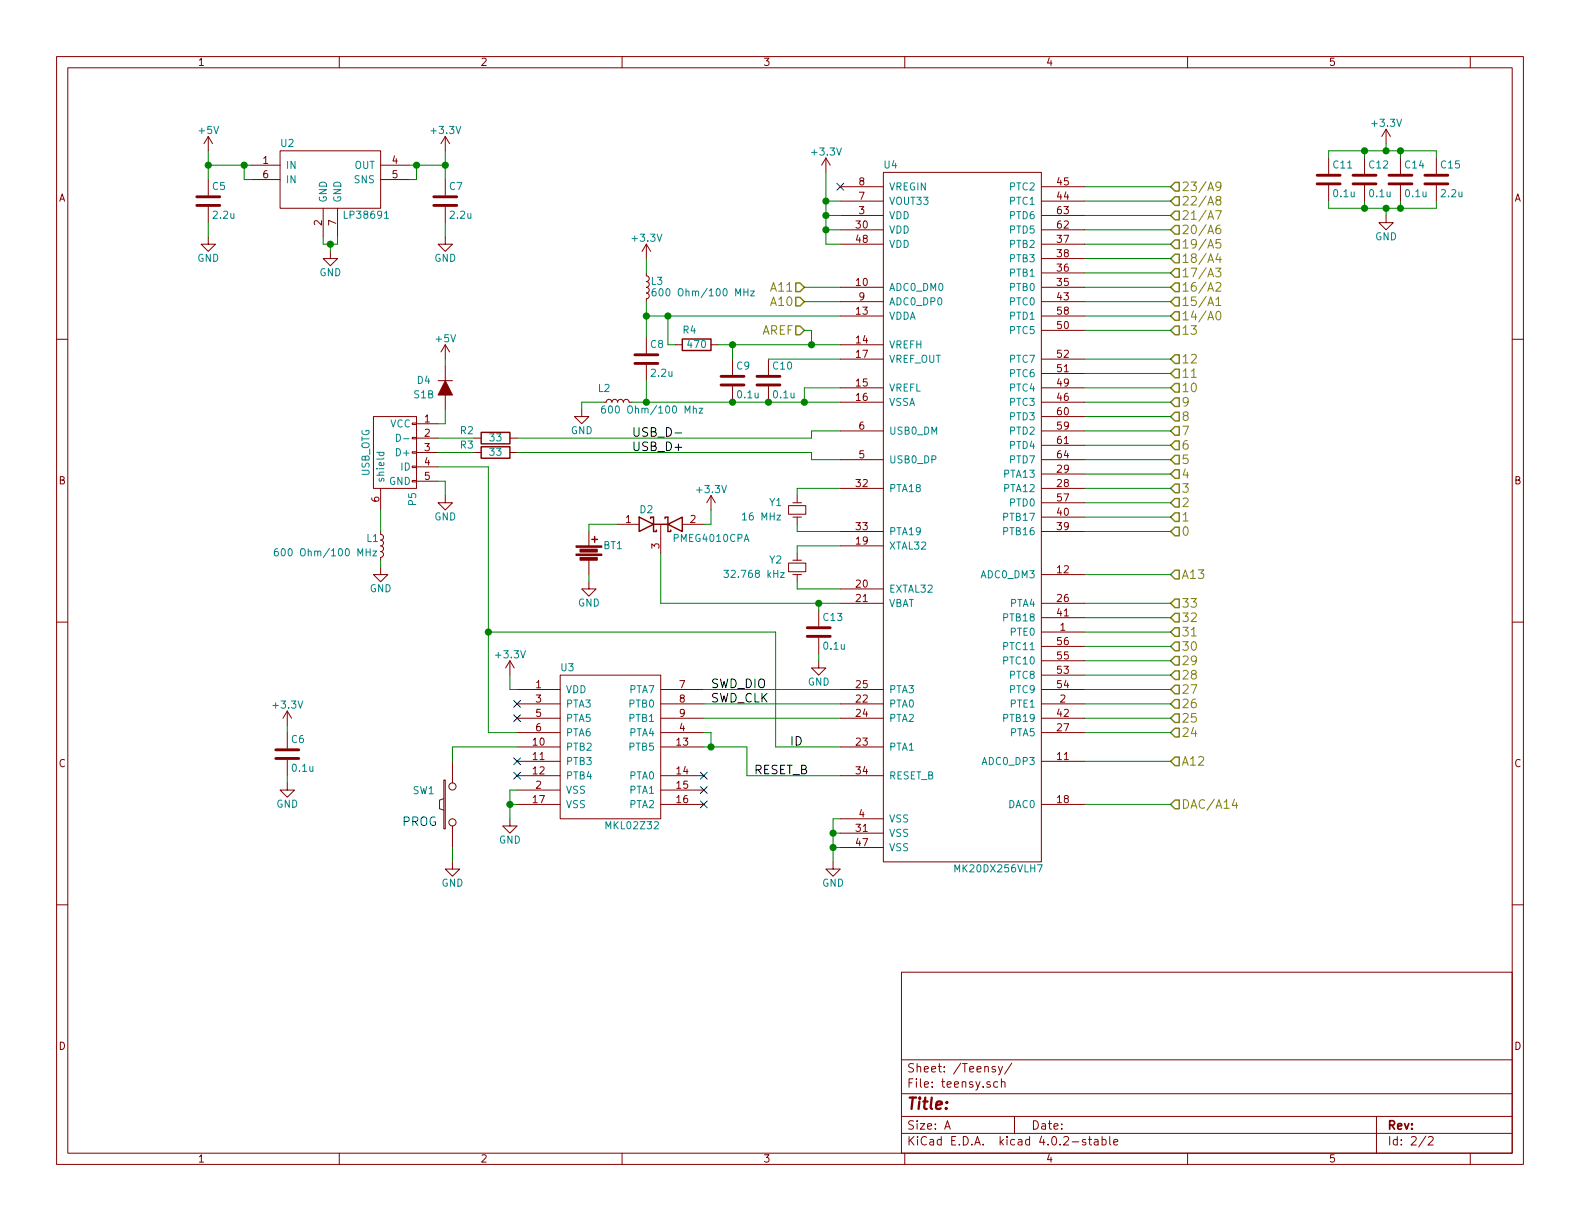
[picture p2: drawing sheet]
EESchema Schematic File Version 2
LIBS:power
LIBS:device
LIBS:transistors
LIBS:conn
LIBS:linear
LIBS:regul
LIBS:74xx
LIBS:cmos4000
LIBS:adc-dac
LIBS:memory
LIBS:xilinx
LIBS:microcontrollers
LIBS:dsp
LIBS:microchip
LIBS:analog_switches
LIBS:motorola
LIBS:texas
LIBS:intel
LIBS:audio
LIBS:interface
LIBS:digital-audio
LIBS:philips
LIBS:display
LIBS:cypress
LIBS:siliconi
LIBS:opto
LIBS:atmel
LIBS:contrib
LIBS:valves
LIBS:TEENSY_3.2
LIBS:OLED_MODULE
LIBS:touch_pad
LIBS:sn74lvc
LIBS:tca9546a
LIBS:beer-gauge-cache
EELAYER 25 0
EELAYER END
$Descr A 11000 8500
encoding utf-8
Sheet 2 2
Title ""
Date ""
Rev ""
Comp ""
Comment1 ""
Comment2 ""
Comment3 ""
Comment4 ""
$EndDescr
$Comp
L MKL02Z32 U3
U 1 1
P 4250 5250
F 0 "U3" H 3950 5850 50  0000 C CNN
F 1 "MKL02Z32" H 4400 4750 50  0000 C CNN
F 2 "Housings_DFN_QFN:QFN-16-1EP_3x3mm_Pitch0.5mm" H 4250 5350 50  0001 C CNN
F 3 "DOCUMENTATION" H 4250 5250 50  0001 C CNN
	1    4250 5250
	1    0    0    -1  
$EndComp
$Comp
L SW_PUSH SW1
U 1 1
P 3150 5600
F 0 "SW1" V 3250 5800 50  0000 C CNN
F 1 "SW_PUSH" H 3150 5520 50  0001 C CNN
F 2 "Buttons_Switches_SMD:SW_SPST_KMR2" H 3150 5600 50  0001 C CNN
F 3 "" H 3150 5600 50  0000 C CNN
	1    3150 5600
	0    -1   -1   0   
$EndComp
$Comp
L GND #PWR042
U 1 1
P 3550 5700
F 0 "#PWR042" H 3550 5450 50  0001 C CNN
F 1 "GND" H 3550 5550 50  0000 C CNN
F 2 "" H 3550 5700 50  0000 C CNN
F 3 "" H 3550 5700 50  0000 C CNN
	1    3550 5700
	1    0    0    -1  
$EndComp
$Comp
L +3.3V #PWR043
U 1 1
P 3550 4700
F 0 "#PWR043" H 3550 4550 50  0001 C CNN
F 1 "+3.3V" H 3550 4840 50  0000 C CNN
F 2 "" H 3550 4700 50  0000 C CNN
F 3 "" H 3550 4700 50  0000 C CNN
	1    3550 4700
	1    0    0    -1  
$EndComp
$Comp
L GND #PWR044
U 1 1
P 5800 6000
F 0 "#PWR044" H 5800 5750 50  0001 C CNN
F 1 "GND" H 5800 5850 50  0000 C CNN
F 2 "" H 5800 6000 50  0000 C CNN
F 3 "" H 5800 6000 50  0000 C CNN
	1    5800 6000
	1    0    0    -1  
$EndComp
$Comp
L GND #PWR045
U 1 1
P 3150 6000
F 0 "#PWR045" H 3150 5750 50  0001 C CNN
F 1 "GND" H 3150 5850 50  0000 C CNN
F 2 "" H 3150 6000 50  0000 C CNN
F 3 "" H 3150 6000 50  0000 C CNN
	1    3150 6000
	1    0    0    -1  
$EndComp
Text Notes 2800 5750 0    60   ~ 0
PROG
NoConn ~ 5850 1300
NoConn ~ 3600 4900
NoConn ~ 3600 5000
NoConn ~ 3600 5300
NoConn ~ 3600 5400
NoConn ~ 4900 5600
NoConn ~ 4900 5500
NoConn ~ 4900 5400
$Comp
L +3.3V #PWR046
U 1 1
P 5750 1200
F 0 "#PWR046" H 5750 1050 50  0001 C CNN
F 1 "+3.3V" H 5750 1340 50  0000 C CNN
F 2 "" H 5750 1200 50  0000 C CNN
F 3 "" H 5750 1200 50  0000 C CNN
	1    5750 1200
	1    0    0    -1  
$EndComp
$Comp
L Crystal_Small Y1
U 1 1
P 5550 3550
F 0 "Y1" V 5500 3400 50  0000 C CNN
F 1 "16 MHz" V 5600 3300 50  0000 C CNN
F 2 "Crystals:Crystal_SMD_2520_4Pads" H 5550 3550 50  0001 C CNN
F 3 "" H 5550 3550 50  0000 C CNN
	1    5550 3550
	0    1    1    0   
$EndComp
$Comp
L Crystal_Small Y2
U 1 1
P 5550 3950
F 0 "Y2" V 5500 3800 50  0000 C CNN
F 1 "32.768 kHz" V 5600 3650 50  0000 C CNN
F 2 "footprint:ABS07" H 5550 3950 50  0001 C CNN
F 3 "" H 5550 3950 50  0000 C CNN
	1    5550 3950
	0    1    1    0   
$EndComp
$Comp
L USB_OTG P5
U 1 1
P 2750 3150
F 0 "P5" H 3075 3025 50  0000 C CNN
F 1 "USB_OTG" H 2750 3350 50  0000 C CNN
F 2 "footprint:10118192" V 2700 3050 50  0001 C CNN
F 3 "" V 2700 3050 50  0000 C CNN
	1    2750 3150
	0    -1   1    0   
$EndComp
$Comp
L C C6
U 1 1
P 2000 5250
F 0 "C6" H 2025 5350 50  0000 L CNN
F 1 "0.1u" H 2025 5150 50  0000 L CNN
F 2 "Capacitors_SMD:C_0603" H 2038 5100 50  0001 C CNN
F 3 "" H 2000 5250 50  0000 C CNN
	1    2000 5250
	1    0    0    -1  
$EndComp
$Comp
L GND #PWR047
U 1 1
P 2000 5450
F 0 "#PWR047" H 2000 5200 50  0001 C CNN
F 1 "GND" H 2000 5300 50  0000 C CNN
F 2 "" H 2000 5450 50  0000 C CNN
F 3 "" H 2000 5450 50  0000 C CNN
	1    2000 5450
	1    0    0    -1  
$EndComp
$Comp
L +3.3V #PWR048
U 1 1
P 2000 5050
F 0 "#PWR048" H 2000 4900 50  0001 C CNN
F 1 "+3.3V" H 2000 5190 50  0000 C CNN
F 2 "" H 2000 5050 50  0000 C CNN
F 3 "" H 2000 5050 50  0000 C CNN
	1    2000 5050
	1    0    0    -1  
$EndComp
$Comp
L C C13
U 1 1
P 5700 4400
F 0 "C13" H 5725 4500 50  0000 L CNN
F 1 "0.1u" H 5725 4300 50  0000 L CNN
F 2 "Capacitors_SMD:C_0603" H 5738 4250 50  0001 C CNN
F 3 "" H 5700 4400 50  0000 C CNN
	1    5700 4400
	1    0    0    -1  
$EndComp
$Comp
L GND #PWR049
U 1 1
P 4100 4050
F 0 "#PWR049" H 4100 3800 50  0001 C CNN
F 1 "GND" H 4100 3900 50  0000 C CNN
F 2 "" H 4100 4050 50  0000 C CNN
F 3 "" H 4100 4050 50  0000 C CNN
	1    4100 4050
	1    0    0    -1  
$EndComp
$Comp
L L_Small L2
U 1 1
P 4300 2800
F 0 "L2" V 4400 2850 50  0000 L CNN
F 1 "600 Ohm/100 Mhz" V 4250 2200 50  0000 L CNN
F 2 "Resistors_SMD:R_0603" H 4300 2800 50  0001 C CNN
F 3 "" H 4300 2800 50  0000 C CNN
	1    4300 2800
	0    -1   -1   0   
$EndComp
$Comp
L C C10
U 1 1
P 5350 2650
F 0 "C10" H 5375 2750 50  0000 L CNN
F 1 "0.1u" H 5375 2550 50  0000 L CNN
F 2 "Capacitors_SMD:C_0603" H 5388 2500 50  0001 C CNN
F 3 "" H 5350 2650 50  0000 C CNN
	1    5350 2650
	1    0    0    -1  
$EndComp
$Comp
L C C9
U 1 1
P 5100 2650
F 0 "C9" H 5125 2750 50  0000 L CNN
F 1 "0.1u" H 5125 2550 50  0000 L CNN
F 2 "Capacitors_SMD:C_0603" H 5138 2500 50  0001 C CNN
F 3 "" H 5100 2650 50  0000 C CNN
	1    5100 2650
	1    0    0    -1  
$EndComp
$Comp
L R R4
U 1 1
P 4850 2400
F 0 "R4" V 4750 2350 50  0000 C CNN
F 1 "470" V 4850 2400 50  0000 C CNN
F 2 "Resistors_SMD:R_0603" V 4780 2400 50  0001 C CNN
F 3 "" H 4850 2400 50  0000 C CNN
	1    4850 2400
	0    1    1    0   
$EndComp
$Comp
L C C8
U 1 1
P 4500 2500
F 0 "C8" H 4525 2600 50  0000 L CNN
F 1 "2.2u" H 4525 2400 50  0000 L CNN
F 2 "Capacitors_SMD:C_0603" H 4538 2350 50  0001 C CNN
F 3 "" H 4500 2500 50  0000 C CNN
	1    4500 2500
	1    0    0    -1  
$EndComp
$Comp
L GND #PWR050
U 1 1
P 4050 2850
F 0 "#PWR050" H 4050 2600 50  0001 C CNN
F 1 "GND" H 4050 2700 50  0000 C CNN
F 2 "" H 4050 2850 50  0000 C CNN
F 3 "" H 4050 2850 50  0000 C CNN
	1    4050 2850
	1    0    0    -1  
$EndComp
$Comp
L L_Small L3
U 1 1
P 4500 2000
F 0 "L3" H 4530 2040 50  0000 L CNN
F 1 "600 Ohm/100 MHz" H 4530 1960 50  0000 L CNN
F 2 "Resistors_SMD:R_0603" H 4500 2000 50  0001 C CNN
F 3 "" H 4500 2000 50  0000 C CNN
	1    4500 2000
	1    0    0    -1  
$EndComp
$Comp
L +3.3V #PWR051
U 1 1
P 4500 1800
F 0 "#PWR051" H 4500 1650 50  0001 C CNN
F 1 "+3.3V" H 4500 1940 50  0000 C CNN
F 2 "" H 4500 1800 50  0000 C CNN
F 3 "" H 4500 1800 50  0000 C CNN
	1    4500 1800
	1    0    0    -1  
$EndComp
$Comp
L C C15
U 1 1
P 10000 1250
F 0 "C15" H 10025 1350 50  0000 L CNN
F 1 "2.2u" H 10025 1150 50  0000 L CNN
F 2 "Capacitors_SMD:C_0603" H 10038 1100 50  0001 C CNN
F 3 "" H 10000 1250 50  0000 C CNN
	1    10000 1250
	1    0    0    -1  
$EndComp
$Comp
L C C14
U 1 1
P 9750 1250
F 0 "C14" H 9775 1350 50  0000 L CNN
F 1 "0.1u" H 9775 1150 50  0000 L CNN
F 2 "Capacitors_SMD:C_0603" H 9788 1100 50  0001 C CNN
F 3 "" H 9750 1250 50  0000 C CNN
	1    9750 1250
	1    0    0    -1  
$EndComp
$Comp
L C C12
U 1 1
P 9500 1250
F 0 "C12" H 9525 1350 50  0000 L CNN
F 1 "0.1u" H 9525 1150 50  0000 L CNN
F 2 "Capacitors_SMD:C_0603" H 9538 1100 50  0001 C CNN
F 3 "" H 9500 1250 50  0000 C CNN
	1    9500 1250
	1    0    0    -1  
$EndComp
$Comp
L C C11
U 1 1
P 9250 1250
F 0 "C11" H 9275 1350 50  0000 L CNN
F 1 "0.1u" H 9275 1150 50  0000 L CNN
F 2 "Capacitors_SMD:C_0603" H 9288 1100 50  0001 C CNN
F 3 "" H 9250 1250 50  0000 C CNN
	1    9250 1250
	1    0    0    -1  
$EndComp
$Comp
L +3.3V #PWR052
U 1 1
P 9650 1000
F 0 "#PWR052" H 9650 850 50  0001 C CNN
F 1 "+3.3V" H 9650 1140 50  0000 C CNN
F 2 "" H 9650 1000 50  0000 C CNN
F 3 "" H 9650 1000 50  0000 C CNN
	1    9650 1000
	1    0    0    -1  
$EndComp
$Comp
L GND #PWR053
U 1 1
P 9650 1500
F 0 "#PWR053" H 9650 1250 50  0001 C CNN
F 1 "GND" H 9650 1350 50  0000 C CNN
F 2 "" H 9650 1500 50  0000 C CNN
F 3 "" H 9650 1500 50  0000 C CNN
	1    9650 1500
	1    0    0    -1  
$EndComp
$Comp
L R R2
U 1 1
P 3450 3050
F 0 "R2" V 3400 2850 50  0000 C CNN
F 1 "33" V 3450 3050 50  0000 C CNN
F 2 "Resistors_SMD:R_0603" V 3380 3050 50  0001 C CNN
F 3 "" H 3450 3050 50  0000 C CNN
	1    3450 3050
	0    1    1    0   
$EndComp
$Comp
L R R3
U 1 1
P 3450 3150
F 0 "R3" V 3400 2950 50  0000 C CNN
F 1 "33" V 3450 3150 50  0000 C CNN
F 2 "Resistors_SMD:R_0603" V 3380 3150 50  0001 C CNN
F 3 "" H 3450 3150 50  0000 C CNN
	1    3450 3150
	0    1    1    0   
$EndComp
$Comp
L GND #PWR054
U 1 1
P 2650 3950
F 0 "#PWR054" H 2650 3700 50  0001 C CNN
F 1 "GND" H 2650 3800 50  0000 C CNN
F 2 "" H 2650 3950 50  0000 C CNN
F 3 "" H 2650 3950 50  0000 C CNN
	1    2650 3950
	1    0    0    -1  
$EndComp
$Comp
L GND #PWR055
U 1 1
P 3100 3450
F 0 "#PWR055" H 3100 3200 50  0001 C CNN
F 1 "GND" H 3100 3300 50  0000 C CNN
F 2 "" H 3100 3450 50  0000 C CNN
F 3 "" H 3100 3450 50  0000 C CNN
	1    3100 3450
	1    0    0    -1  
$EndComp
Text HLabel 8150 1300 2    60   Input ~ 0
23/A9
Text HLabel 8150 1400 2    60   Input ~ 0
22/A8
Text HLabel 8150 1500 2    60   Input ~ 0
21/A7
Text HLabel 8150 1600 2    60   Input ~ 0
20/A6
Text HLabel 8150 1700 2    60   Input ~ 0
19/A5
Text HLabel 8150 1800 2    60   Input ~ 0
18/A4
Text HLabel 8150 1900 2    60   Input ~ 0
17/A3
Text HLabel 8150 2000 2    60   Input ~ 0
16/A2
Text HLabel 8150 2100 2    60   Input ~ 0
15/A1
Text HLabel 8150 2200 2    60   Input ~ 0
14/A0
Text HLabel 8150 2300 2    60   Input ~ 0
13
Text HLabel 8150 2500 2    60   Input ~ 0
12
Text HLabel 8150 2600 2    60   Input ~ 0
11
Text HLabel 8150 2700 2    60   Input ~ 0
10
Text HLabel 8150 2800 2    60   Input ~ 0
9
Text HLabel 8150 2900 2    60   Input ~ 0
8
Text HLabel 8150 3000 2    60   Input ~ 0
7
Text HLabel 8150 3100 2    60   Input ~ 0
6
Text HLabel 8150 3200 2    60   Input ~ 0
5
Text HLabel 8150 3300 2    60   Input ~ 0
4
Text HLabel 8150 3400 2    60   Input ~ 0
3
Text HLabel 8150 3500 2    60   Input ~ 0
2
Text HLabel 8150 3600 2    60   Input ~ 0
1
Text HLabel 8150 3700 2    60   Input ~ 0
0
Text HLabel 8150 4000 2    60   Input ~ 0
A13
Text HLabel 8150 4200 2    60   Input ~ 0
33
Text HLabel 8150 4300 2    60   Input ~ 0
32
Text HLabel 8150 4400 2    60   Input ~ 0
31
Text HLabel 8150 4500 2    60   Input ~ 0
30
Text HLabel 8150 4600 2    60   Input ~ 0
29
Text HLabel 8150 4700 2    60   Input ~ 0
28
Text HLabel 8150 4800 2    60   Input ~ 0
27
Text HLabel 8150 4900 2    60   Input ~ 0
26
Text HLabel 8150 5000 2    60   Input ~ 0
25
Text HLabel 8150 5100 2    60   Input ~ 0
24
Text HLabel 8150 5300 2    60   Input ~ 0
A12
Text HLabel 8150 5600 2    60   Input ~ 0
DAC/A14
Text Label 5500 5200 0    60   ~ 0
ID
Text Label 4950 4800 0    60   ~ 0
SWD_DIO
Text Label 4950 4900 0    60   ~ 0
SWD_CLK
Text Label 5250 5400 0    60   ~ 0
RESET_B
Text HLabel 5600 2000 0    60   Input ~ 0
A11
Text HLabel 5600 2100 0    60   Input ~ 0
A10
Text HLabel 5600 2300 0    60   Input ~ 0
AREF
$Comp
L C C5
U 1 1
P 1450 1400
F 0 "C5" H 1475 1500 50  0000 L CNN
F 1 "2.2u" H 1475 1300 50  0000 L CNN
F 2 "Capacitors_SMD:C_0603" H 1488 1250 50  0001 C CNN
F 3 "" H 1450 1400 50  0000 C CNN
	1    1450 1400
	1    0    0    -1  
$EndComp
$Comp
L C C7
U 1 1
P 3100 1400
F 0 "C7" H 3125 1500 50  0000 L CNN
F 1 "2.2u" H 3125 1300 50  0000 L CNN
F 2 "Capacitors_SMD:C_0603" H 3138 1250 50  0001 C CNN
F 3 "" H 3100 1400 50  0000 C CNN
	1    3100 1400
	1    0    0    -1  
$EndComp
$Comp
L +5V #PWR056
U 1 1
P 3100 2500
F 0 "#PWR056" H 3100 2350 50  0001 C CNN
F 1 "+5V" H 3100 2640 50  0000 C CNN
F 2 "" H 3100 2500 50  0000 C CNN
F 3 "" H 3100 2500 50  0000 C CNN
	1    3100 2500
	1    0    0    -1  
$EndComp
$Comp
L LP38691 U2
U 1 1
P 2300 1250
F 0 "U2" H 2000 1500 50  0000 C CNN
F 1 "LP38691" H 2550 1000 50  0000 C CNN
F 2 "Housings_DFN_QFN:DFN-6-1EP_3x3mm_Pitch0.95mm" H 2300 1250 60  0001 C CNN
F 3 "" H 2300 1250 60  0000 C CNN
	1    2300 1250
	1    0    0    -1  
$EndComp
$Comp
L +5V #PWR057
U 1 1
P 1450 1050
F 0 "#PWR057" H 1450 900 50  0001 C CNN
F 1 "+5V" H 1450 1190 50  0000 C CNN
F 2 "" H 1450 1050 50  0000 C CNN
F 3 "" H 1450 1050 50  0000 C CNN
	1    1450 1050
	1    0    0    -1  
$EndComp
$Comp
L +3.3V #PWR058
U 1 1
P 3100 1050
F 0 "#PWR058" H 3100 900 50  0001 C CNN
F 1 "+3.3V" H 3100 1190 50  0000 C CNN
F 2 "" H 3100 1050 50  0000 C CNN
F 3 "" H 3100 1050 50  0000 C CNN
	1    3100 1050
	1    0    0    -1  
$EndComp
$Comp
L GND #PWR059
U 1 1
P 3100 1650
F 0 "#PWR059" H 3100 1400 50  0001 C CNN
F 1 "GND" H 3100 1500 50  0000 C CNN
F 2 "" H 3100 1650 50  0000 C CNN
F 3 "" H 3100 1650 50  0000 C CNN
	1    3100 1650
	1    0    0    -1  
$EndComp
$Comp
L GND #PWR060
U 1 1
P 1450 1650
F 0 "#PWR060" H 1450 1400 50  0001 C CNN
F 1 "GND" H 1450 1500 50  0000 C CNN
F 2 "" H 1450 1650 50  0000 C CNN
F 3 "" H 1450 1650 50  0000 C CNN
	1    1450 1650
	1    0    0    -1  
$EndComp
$Comp
L GND #PWR061
U 1 1
P 2300 1750
F 0 "#PWR061" H 2300 1500 50  0001 C CNN
F 1 "GND" H 2300 1600 50  0000 C CNN
F 2 "" H 2300 1750 50  0000 C CNN
F 3 "" H 2300 1750 50  0000 C CNN
	1    2300 1750
	1    0    0    -1  
$EndComp
Wire Wire Line
	7550 5600 8150 5600
Wire Wire Line
	7550 5300 8150 5300
Wire Wire Line
	7550 4000 8150 4000
Wire Wire Line
	7550 4200 8150 4200
Wire Wire Line
	7550 4300 8150 4300
Wire Wire Line
	7550 4400 8150 4400
Wire Wire Line
	7550 4500 8150 4500
Wire Wire Line
	7550 4600 8150 4600
Wire Wire Line
	7550 4700 8150 4700
Wire Wire Line
	7550 4800 8150 4800
Wire Wire Line
	7550 4900 8150 4900
Wire Wire Line
	7550 5000 8150 5000
Wire Wire Line
	7550 5100 8150 5100
Wire Wire Line
	7550 2500 8150 2500
Wire Wire Line
	7550 2600 8150 2600
Wire Wire Line
	7550 2700 8150 2700
Wire Wire Line
	7550 2800 8150 2800
Wire Wire Line
	7550 2900 8150 2900
Wire Wire Line
	7550 3000 8150 3000
Wire Wire Line
	7550 3100 8150 3100
Wire Wire Line
	7550 3200 8150 3200
Wire Wire Line
	7550 3300 8150 3300
Wire Wire Line
	7550 3400 8150 3400
Wire Wire Line
	7550 3500 8150 3500
Wire Wire Line
	7550 3600 8150 3600
Wire Wire Line
	7550 3700 8150 3700
Wire Wire Line
	7550 2300 8150 2300
Wire Wire Line
	7550 2200 8150 2200
Wire Wire Line
	7550 2100 8150 2100
Wire Wire Line
	7550 2000 8150 2000
Wire Wire Line
	7550 1900 8150 1900
Wire Wire Line
	7550 1800 8150 1800
Wire Wire Line
	7550 1700 8150 1700
Wire Wire Line
	7550 1600 8150 1600
Wire Wire Line
	7550 1500 8150 1500
Wire Wire Line
	7550 1400 8150 1400
Wire Wire Line
	7550 1300 8150 1300
Wire Wire Line
	3100 3350 3100 3450
Wire Wire Line
	3050 3350 3100 3350
Connection ~ 3400 4400
Wire Wire Line
	3400 3250 3050 3250
Wire Wire Line
	5650 3150 3600 3150
Wire Wire Line
	5650 3200 5650 3150
Wire Wire Line
	5850 3200 5650 3200
Wire Wire Line
	5650 3000 5850 3000
Wire Wire Line
	5650 3050 5650 3000
Wire Wire Line
	3600 3050 5650 3050
Wire Wire Line
	3050 3150 3300 3150
Wire Wire Line
	3050 3050 3300 3050
Connection ~ 4650 2200
Wire Wire Line
	4650 2400 4650 2200
Wire Wire Line
	4700 2400 4650 2400
Connection ~ 4500 2200
Wire Wire Line
	4500 2200 5850 2200
Wire Wire Line
	4500 2100 4500 2350
Connection ~ 4500 2800
Wire Wire Line
	4500 2650 4500 2800
Connection ~ 9500 1450
Wire Wire Line
	9500 1400 9500 1450
Connection ~ 9750 1450
Wire Wire Line
	9750 1450 9750 1400
Connection ~ 9650 1450
Wire Wire Line
	9650 1450 9650 1500
Wire Wire Line
	10000 1450 10000 1400
Wire Wire Line
	9250 1450 10000 1450
Wire Wire Line
	9250 1400 9250 1450
Connection ~ 9500 1050
Wire Wire Line
	9500 1100 9500 1050
Connection ~ 9750 1050
Wire Wire Line
	9750 1050 9750 1100
Connection ~ 9650 1050
Wire Wire Line
	10000 1050 10000 1100
Wire Wire Line
	9650 1050 9650 1000
Wire Wire Line
	9250 1050 10000 1050
Wire Wire Line
	9250 1100 9250 1050
Wire Wire Line
	4500 1800 4500 1900
Wire Wire Line
	4200 2800 4050 2800
Connection ~ 5100 2800
Connection ~ 5100 2400
Wire Wire Line
	5000 2400 5850 2400
Wire Wire Line
	5100 2500 5100 2400
Connection ~ 5350 2800
Wire Wire Line
	5350 2500 5850 2500
Connection ~ 5600 2800
Wire Wire Line
	5600 2800 5600 2700
Wire Wire Line
	5600 2700 5850 2700
Wire Wire Line
	4400 2800 5850 2800
Wire Wire Line
	2000 5450 2000 5400
Wire Wire Line
	2000 5050 2000 5100
Wire Wire Line
	5550 3400 5850 3400
Wire Wire Line
	5550 3450 5550 3400
Wire Wire Line
	5550 3700 5850 3700
Wire Wire Line
	5550 3650 5550 3700
Wire Wire Line
	5550 4100 5850 4100
Wire Wire Line
	5550 4050 5550 4100
Wire Wire Line
	5550 3800 5550 3850
Wire Wire Line
	5850 3800 5550 3800
Wire Wire Line
	3150 6000 3150 5900
Wire Wire Line
	3150 5200 3150 5300
Wire Wire Line
	3600 5200 3150 5200
Wire Wire Line
	3550 4800 3550 4700
Wire Wire Line
	3600 4800 3550 4800
Connection ~ 5800 5900
Wire Wire Line
	5800 5900 5850 5900
Connection ~ 5800 5800
Wire Wire Line
	5850 5800 5800 5800
Wire Wire Line
	5800 5700 5800 6000
Wire Wire Line
	5850 5700 5800 5700
Connection ~ 3550 5600
Wire Wire Line
	3600 5600 3550 5600
Wire Wire Line
	3550 5500 3550 5700
Wire Wire Line
	3600 5500 3550 5500
Wire Wire Line
	3400 3250 3400 5100
Wire Wire Line
	3400 5100 3600 5100
Wire Wire Line
	4900 4800 5850 4800
Wire Wire Line
	4900 4900 5850 4900
Wire Wire Line
	4900 5000 5850 5000
Connection ~ 4950 5200
Wire Wire Line
	4950 5100 4950 5200
Wire Wire Line
	4900 5100 4950 5100
Wire Wire Line
	5200 5400 5850 5400
Wire Wire Line
	5200 5200 5200 5400
Wire Wire Line
	4900 5200 5200 5200
Wire Wire Line
	5400 5200 5850 5200
Wire Wire Line
	5400 4400 5400 5200
Wire Wire Line
	3400 4400 5400 4400
Wire Wire Line
	5600 2000 5850 2000
Wire Wire Line
	5600 2100 5850 2100
Wire Wire Line
	5600 2300 5650 2300
Wire Wire Line
	5650 2300 5650 2400
Connection ~ 5650 2400
Wire Wire Line
	2650 3550 2650 3700
Wire Wire Line
	4050 2800 4050 2850
Wire Wire Line
	2850 1150 3100 1150
Wire Wire Line
	3100 1050 3100 1250
Wire Wire Line
	2850 1250 2900 1250
Wire Wire Line
	2900 1250 2900 1150
Connection ~ 2900 1150
Connection ~ 3100 1150
Wire Wire Line
	1450 1550 1450 1650
Wire Wire Line
	3100 1550 3100 1650
Wire Wire Line
	2250 1650 2250 1700
Wire Wire Line
	2250 1700 2350 1700
Wire Wire Line
	2350 1700 2350 1650
Wire Wire Line
	2300 1750 2300 1700
Connection ~ 2300 1700
Wire Wire Line
	1450 1050 1450 1250
Wire Wire Line
	1450 1150 1750 1150
Connection ~ 1450 1150
Wire Wire Line
	1750 1250 1700 1250
Wire Wire Line
	1700 1250 1700 1150
Connection ~ 1700 1150
$Comp
L L_Small L1
U 1 1
P 2650 3800
F 0 "L1" H 2550 3850 50  0000 L CNN
F 1 "600 Ohm/100 MHz" H 1900 3750 50  0000 L CNN
F 2 "Resistors_SMD:R_0603" H 2650 3800 50  0001 C CNN
F 3 "" H 2650 3800 50  0000 C CNN
	1    2650 3800
	1    0    0    -1  
$EndComp
Wire Wire Line
	2650 3950 2650 3900
$Comp
L Battery BT1
U 1 1
P 4100 3850
F 0 "BT1" H 4200 3900 50  0000 L CNN
F 1 "Battery" H 4200 3800 50  0001 L CNN
F 2 "footprint:BK-885" V 4100 3890 50  0001 C CNN
F 3 "" V 4100 3890 50  0000 C CNN
	1    4100 3850
	1    0    0    -1  
$EndComp
$Comp
L MK20DX256VLH7 U4
U 1 1
P 6700 2950
F 0 "U4" H 6200 4750 50  0000 C CNN
F 1 "MK20DX256VLH7" H 6950 -150 50  0000 C CNN
F 2 "Housings_QFP:LQFP-64_10x10mm_Pitch0.5mm" H 6550 3050 50  0001 C CNN
F 3 "DOCUMENTATION" H 6700 2950 50  0001 C CNN
	1    6700 2950
	1    0    0    -1  
$EndComp
Wire Wire Line
	5750 1700 5850 1700
Wire Wire Line
	5750 1200 5750 1700
Wire Wire Line
	5850 1400 5750 1400
Connection ~ 5750 1400
Wire Wire Line
	5850 1500 5750 1500
Connection ~ 5750 1500
Wire Wire Line
	5850 1600 5750 1600
Connection ~ 5750 1600
$Comp
L D_Schottky_x2_KCom_AAK D2
U 1 1
P 4600 3650
F 0 "D2" H 4500 3750 50  0000 C CNN
F 1 "PMEG4010CPA" H 4950 3550 50  0000 C CNN
F 2 "footprint:SOT1061" H 4600 3650 50  0001 C CNN
F 3 "" H 4600 3650 50  0000 C CNN
	1    4600 3650
	1    0    0    -1  
$EndComp
$Comp
L GND #PWR062
U 1 1
P 5700 4600
F 0 "#PWR062" H 5700 4350 50  0001 C CNN
F 1 "GND" H 5700 4450 50  0000 C CNN
F 2 "" H 5700 4600 50  0000 C CNN
F 3 "" H 5700 4600 50  0000 C CNN
	1    5700 4600
	1    0    0    -1  
$EndComp
Wire Wire Line
	4600 4200 5850 4200
Wire Wire Line
	5700 4200 5700 4250
Wire Wire Line
	5700 4600 5700 4550
Wire Wire Line
	4600 3850 4600 4200
Connection ~ 5700 4200
Wire Wire Line
	4300 3650 4100 3650
Wire Wire Line
	4100 3650 4100 3700
Wire Wire Line
	4100 4050 4100 4000
$Comp
L +3.3V #PWR063
U 1 1
P 4950 3550
F 0 "#PWR063" H 4950 3400 50  0001 C CNN
F 1 "+3.3V" H 4950 3690 50  0000 C CNN
F 2 "" H 4950 3550 50  0000 C CNN
F 3 "" H 4950 3550 50  0000 C CNN
	1    4950 3550
	1    0    0    -1  
$EndComp
Wire Wire Line
	4900 3650 4950 3650
Wire Wire Line
	4950 3650 4950 3550
Text Label 4400 3050 0    60   ~ 0
USB_D-
Text Label 4400 3150 0    60   ~ 0
USB_D+
$Comp
L D D4
U 1 1
P 3100 2700
F 0 "D4" V 3050 2550 50  0000 C CNN
F 1 "S1B" V 3150 2550 50  0000 C CNN
F 2 "Diodes_SMD:SMA_Standard" H 3100 2700 50  0001 C CNN
F 3 "" H 3100 2700 50  0000 C CNN
	1    3100 2700
	0    1    1    0   
$EndComp
Wire Wire Line
	3100 2950 3050 2950
Wire Wire Line
	3100 2550 3100 2500
Wire Wire Line
	3100 2950 3100 2850
$EndSCHEMATC
